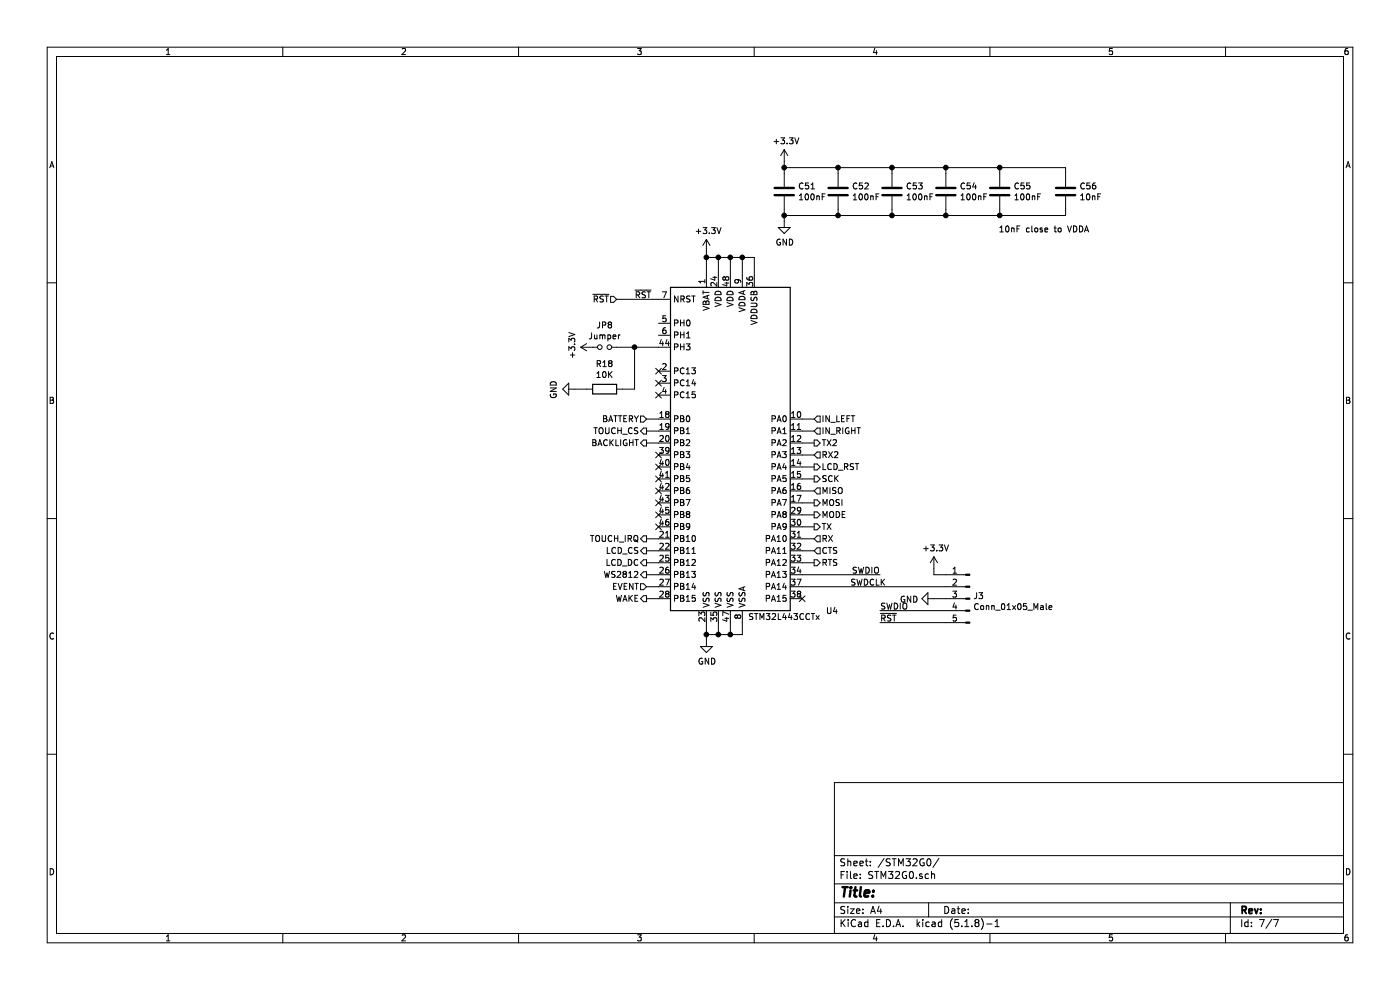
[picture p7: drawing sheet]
EESchema Schematic File Version 4
EELAYER 30 0
EELAYER END
$Descr A4 11693 8268
encoding utf-8
Sheet 7 7
Title ""
Date ""
Rev ""
Comp ""
Comment1 ""
Comment2 ""
Comment3 ""
Comment4 ""
$EndDescr
Connection ~ 5900 2150
Connection ~ 6000 2150
Connection ~ 6100 2150
Connection ~ 6200 2150
Connection ~ 6100 5300
Wire Wire Line
	6000 5200 6000 5300
Connection ~ 6000 5300
Wire Wire Line
	6700 4000 6800 4000
Wire Wire Line
	6700 4100 6800 4100
Wire Wire Line
	6700 4200 6800 4200
Wire Wire Line
	6700 4400 6800 4400
Wire Wire Line
	6700 4500 6800 4500
Wire Wire Line
	6700 4600 6800 4600
Wire Wire Line
	6700 4700 6800 4700
Wire Wire Line
	6700 3900 6800 3900
Wire Wire Line
	6700 3700 6800 3700
Wire Wire Line
	6700 3800 6800 3800
Wire Wire Line
	6700 4300 6800 4300
Wire Wire Line
	7800 4750 7800 4800
Wire Wire Line
	7800 4800 7900 4800
Wire Wire Line
	7800 5000 7900 5000
Wire Wire Line
	6700 3500 6800 3500
Wire Wire Line
	6700 3600 6800 3600
Text HLabel 5150 2500 0    50   Input ~ 0
~RST
$Comp
L power:+3.3V #PWR0142
U 1 1
P 5900 2100
F 0 "#PWR0142" H 5900 1950 50  0001 C CNN
F 1 "+3.3V" H 5915 2273 50  0000 C CNN
F 2 "" H 5900 2100 50  0001 C CNN
F 3 "" H 5900 2100 50  0001 C CNN
	1    5900 2100
	1    0    0    -1  
$EndComp
$Comp
L power:GND #PWR0143
U 1 1
P 5900 5350
F 0 "#PWR0143" H 5900 5100 50  0001 C CNN
F 1 "GND" H 5905 5177 50  0000 C CNN
F 2 "" H 5900 5350 50  0001 C CNN
F 3 "" H 5900 5350 50  0001 C CNN
	1    5900 5350
	1    0    0    -1  
$EndComp
Text HLabel 6800 4000 2    50   Output ~ 0
SCK
Text HLabel 6800 4100 2    50   Input ~ 0
MISO
Text HLabel 6800 4200 2    50   Output ~ 0
MOSI
Text HLabel 6800 4400 2    50   Output ~ 0
TX
Text HLabel 6800 4500 2    50   Input ~ 0
RX
Text HLabel 6800 4600 2    50   Input ~ 0
CTS
Text HLabel 6800 4700 2    50   Output ~ 0
RTS
Text HLabel 5400 4600 0    50   Output ~ 0
LCD_CS
Text HLabel 5400 3600 0    50   Output ~ 0
TOUCH_CS
Text HLabel 5400 3700 0    50   Output ~ 0
BACKLIGHT
Text HLabel 6800 3900 2    50   Output ~ 0
LCD_RST
Text HLabel 5400 4700 0    50   Output ~ 0
LCD_DC
Text HLabel 5400 4500 0    50   Output ~ 0
TOUCH_IRQ
$Comp
L Device:C C?
U 1 1
P 7000 1600
AR Path="/60832B83" Ref="C?"  Part="1" 
AR Path="/60822D7E/60832B83" Ref="C52"  Part="1" 
F 0 "C52" H 7115 1646 50  0000 L CNN
F 1 "100nF" H 7115 1555 50  0000 L CNN
F 2 "Capacitor_SMD:C_0805_2012Metric_Pad1.18x1.45mm_HandSolder" H 7038 1450 50  0001 C CNN
F 3 "~" H 7000 1600 50  0001 C CNN
	1    7000 1600
	1    0    0    -1  
$EndComp
$Comp
L Device:C C?
U 1 1
P 7450 1600
AR Path="/60833314" Ref="C?"  Part="1" 
AR Path="/60822D7E/60833314" Ref="C53"  Part="1" 
F 0 "C53" H 7565 1646 50  0000 L CNN
F 1 "100nF" H 7565 1555 50  0000 L CNN
F 2 "Capacitor_SMD:C_0805_2012Metric_Pad1.18x1.45mm_HandSolder" H 7488 1450 50  0001 C CNN
F 3 "~" H 7450 1600 50  0001 C CNN
	1    7450 1600
	1    0    0    -1  
$EndComp
$Comp
L Device:C C?
U 1 1
P 7900 1600
AR Path="/60833A7C" Ref="C?"  Part="1" 
AR Path="/60822D7E/60833A7C" Ref="C54"  Part="1" 
F 0 "C54" H 8015 1646 50  0000 L CNN
F 1 "100nF" H 8015 1555 50  0000 L CNN
F 2 "Capacitor_SMD:C_0805_2012Metric_Pad1.18x1.45mm_HandSolder" H 7938 1450 50  0001 C CNN
F 3 "~" H 7900 1600 50  0001 C CNN
	1    7900 1600
	1    0    0    -1  
$EndComp
$Comp
L Device:C C?
U 1 1
P 8350 1600
AR Path="/608341D3" Ref="C?"  Part="1" 
AR Path="/60822D7E/608341D3" Ref="C55"  Part="1" 
F 0 "C55" H 8465 1646 50  0000 L CNN
F 1 "100nF" H 8465 1555 50  0000 L CNN
F 2 "Capacitor_SMD:C_0805_2012Metric_Pad1.18x1.45mm_HandSolder" H 8388 1450 50  0001 C CNN
F 3 "~" H 8350 1600 50  0001 C CNN
	1    8350 1600
	1    0    0    -1  
$EndComp
Text HLabel 6800 3700 2    50   Output ~ 0
TX2
Text HLabel 6800 3800 2    50   Input ~ 0
RX2
Text HLabel 6800 4300 2    50   Output ~ 0
MODE
Text HLabel 5400 5000 0    50   Output ~ 0
WAKE
Text HLabel 5400 4900 0    50   Input ~ 0
EVENT
$Comp
L power:+3.3V #PWR0144
U 1 1
P 7800 4750
F 0 "#PWR0144" H 7800 4600 50  0001 C CNN
F 1 "+3.3V" H 7815 4923 50  0000 C CNN
F 2 "" H 7800 4750 50  0001 C CNN
F 3 "" H 7800 4750 50  0001 C CNN
	1    7800 4750
	1    0    0    -1  
$EndComp
Text Label 7350 5100 0    50   ~ 0
SWDIO
Text Label 7350 4800 2    50   ~ 0
SWDIO
Text Label 7100 4900 0    50   ~ 0
SWDCLK
Text Label 7350 5200 0    50   ~ 0
~RST
Text Label 5300 2500 0    50   ~ 0
~RST
Text HLabel 6800 3500 2    50   Input ~ 0
IN_LEFT
Text HLabel 6800 3600 2    50   Input ~ 0
IN_RIGHT
$Comp
L Device:C C?
U 1 1
P 8900 1600
AR Path="/608BF569" Ref="C?"  Part="1" 
AR Path="/60822D7E/608BF569" Ref="C56"  Part="1" 
F 0 "C56" H 9015 1646 50  0000 L CNN
F 1 "10nF" H 9015 1555 50  0000 L CNN
F 2 "Capacitor_SMD:C_0805_2012Metric_Pad1.18x1.45mm_HandSolder" H 8938 1450 50  0001 C CNN
F 3 "~" H 8900 1600 50  0001 C CNN
	1    8900 1600
	1    0    0    -1  
$EndComp
$Comp
L power:+3.3V #PWR0145
U 1 1
P 6550 1350
F 0 "#PWR0145" H 6550 1200 50  0001 C CNN
F 1 "+3.3V" H 6565 1523 50  0000 C CNN
F 2 "" H 6550 1350 50  0001 C CNN
F 3 "" H 6550 1350 50  0001 C CNN
	1    6550 1350
	1    0    0    -1  
$EndComp
$Comp
L power:GND #PWR0146
U 1 1
P 6550 1850
F 0 "#PWR0146" H 6550 1600 50  0001 C CNN
F 1 "GND" H 6555 1677 50  0000 C CNN
F 2 "" H 6550 1850 50  0001 C CNN
F 3 "" H 6550 1850 50  0001 C CNN
	1    6550 1850
	1    0    0    -1  
$EndComp
Wire Wire Line
	5150 2500 5500 2500
Wire Wire Line
	7900 5200 7350 5200
Wire Wire Line
	6700 4800 7350 4800
Wire Wire Line
	7900 5100 7350 5100
Wire Wire Line
	6700 4900 7900 4900
Wire Wire Line
	5400 4900 5500 4900
Wire Wire Line
	5400 5000 5500 5000
Wire Wire Line
	5400 4600 5500 4600
Wire Wire Line
	5400 4500 5500 4500
Wire Wire Line
	5400 3700 5500 3700
Wire Wire Line
	5400 3600 5500 3600
Wire Wire Line
	5400 3500 5500 3500
Wire Wire Line
	6000 5300 5900 5300
Wire Wire Line
	6100 5300 6000 5300
Wire Wire Line
	6100 5200 6100 5300
Wire Wire Line
	6200 5200 6200 5300
Wire Wire Line
	6200 5300 6100 5300
Wire Wire Line
	5900 5200 5900 5300
Wire Wire Line
	6300 2150 6200 2150
Wire Wire Line
	6300 2300 6300 2150
Wire Wire Line
	6200 2150 6100 2150
Wire Wire Line
	6200 2300 6200 2150
Wire Wire Line
	6100 2150 6000 2150
Wire Wire Line
	6100 2300 6100 2150
Wire Wire Line
	5900 2150 5900 2100
Wire Wire Line
	6000 2150 5900 2150
Wire Wire Line
	6000 2300 6000 2150
Wire Wire Line
	5900 2300 5900 2150
$Comp
L power:GND #PWR0147
U 1 1
P 7800 5000
F 0 "#PWR0147" H 7800 4750 50  0001 C CNN
F 1 "GND" V 7805 4872 50  0000 R CNN
F 2 "" H 7800 5000 50  0001 C CNN
F 3 "" H 7800 5000 50  0001 C CNN
	1    7800 5000
	0    1    1    0   
$EndComp
$Comp
L Connector:Conn_01x05_Male J3
U 1 1
P 8100 5000
F 0 "J3" H 8072 5024 50  0000 R CNN
F 1 "Conn_01x05_Male" H 8072 4933 50  0000 R CNN
F 2 "Connector_PinSocket_2.54mm:PinSocket_1x05_P2.54mm_Vertical" H 8100 5000 50  0001 C CNN
F 3 "~" H 8100 5000 50  0001 C CNN
	1    8100 5000
	-1   0    0    -1  
$EndComp
$Comp
L MCU_ST_STM32L4:STM32L443CCTx U4
U 1 1
P 6100 3700
F 0 "U4" H 6950 2300 50  0000 C CNN
F 1 "STM32L443CCTx" H 6550 2250 50  0000 C CNN
F 2 "Package_QFP:LQFP-48_7x7mm_P0.5mm" H 5600 2300 50  0001 R CNN
F 3 "http://www.st.com/st-web-ui/static/active/en/resource/technical/document/datasheet/DM00254865.pdf" H 6100 3700 50  0001 C CNN
	1    6100 3700
	1    0    0    -1  
$EndComp
$Comp
L Device:C C?
U 1 1
P 6550 1600
AR Path="/6083262D" Ref="C?"  Part="1" 
AR Path="/60822D7E/6083262D" Ref="C51"  Part="1" 
F 0 "C51" H 6665 1646 50  0000 L CNN
F 1 "100nF" H 6665 1555 50  0000 L CNN
F 2 "Capacitor_SMD:C_0805_2012Metric_Pad1.18x1.45mm_HandSolder" H 6588 1450 50  0001 C CNN
F 3 "~" H 6550 1600 50  0001 C CNN
	1    6550 1600
	1    0    0    -1  
$EndComp
Wire Wire Line
	6550 1450 6550 1400
Wire Wire Line
	6550 1850 6550 1800
Wire Wire Line
	6550 1400 7000 1400
Wire Wire Line
	8900 1400 8900 1450
Connection ~ 6550 1400
Wire Wire Line
	6550 1400 6550 1350
Wire Wire Line
	8900 1750 8900 1800
Wire Wire Line
	8900 1800 8350 1800
Connection ~ 6550 1800
Wire Wire Line
	6550 1800 6550 1750
Wire Wire Line
	7000 1450 7000 1400
Connection ~ 7000 1400
Wire Wire Line
	7000 1400 7450 1400
Wire Wire Line
	7000 1800 7000 1750
Connection ~ 7000 1800
Wire Wire Line
	7000 1800 6550 1800
Wire Wire Line
	7450 1800 7450 1750
Connection ~ 7450 1800
Wire Wire Line
	7450 1800 7000 1800
Wire Wire Line
	7450 1450 7450 1400
Connection ~ 7450 1400
Wire Wire Line
	7450 1400 7900 1400
Wire Wire Line
	7900 1800 7900 1750
Connection ~ 7900 1800
Wire Wire Line
	7900 1800 7450 1800
Wire Wire Line
	7900 1450 7900 1400
Connection ~ 7900 1400
Wire Wire Line
	7900 1400 8350 1400
Wire Wire Line
	8350 1800 8350 1750
Connection ~ 8350 1800
Wire Wire Line
	8350 1800 7900 1800
Wire Wire Line
	8350 1450 8350 1400
Connection ~ 8350 1400
Wire Wire Line
	8350 1400 8900 1400
Text Notes 9100 1950 2    50   ~ 0
10nF close to VDDA
Wire Wire Line
	5900 5350 5900 5300
Connection ~ 5900 5300
Wire Wire Line
	5500 2900 5300 2900
$Comp
L Device:Jumper_NO_Small JP8
U 1 1
P 5050 2900
F 0 "JP8" H 5050 3085 50  0000 C CNN
F 1 "Jumper" H 5050 2994 50  0000 C CNN
F 2 "Connector_PinSocket_2.54mm:PinSocket_1x02_P2.54mm_Vertical" H 5050 2900 50  0001 C CNN
F 3 "~" H 5050 2900 50  0001 C CNN
	1    5050 2900
	1    0    0    -1  
$EndComp
$Comp
L Device:R R18
U 1 1
P 5050 3250
F 0 "R18" V 5257 3250 50  0000 C CNN
F 1 "10K" V 5166 3250 50  0000 C CNN
F 2 "Resistor_SMD:R_0805_2012Metric_Pad1.20x1.40mm_HandSolder" V 4980 3250 50  0001 C CNN
F 3 "~" H 5050 3250 50  0001 C CNN
	1    5050 3250
	0    -1   -1   0   
$EndComp
NoConn ~ 5500 3100
NoConn ~ 5500 3200
NoConn ~ 5500 3300
NoConn ~ 5500 4400
NoConn ~ 5500 4300
NoConn ~ 5500 4200
NoConn ~ 5500 4100
NoConn ~ 5500 4000
NoConn ~ 5500 3900
NoConn ~ 5500 3800
Wire Wire Line
	5200 3250 5300 3250
Wire Wire Line
	5300 3250 5300 2900
Connection ~ 5300 2900
Wire Wire Line
	5300 2900 5150 2900
$Comp
L power:GND #PWR0166
U 1 1
P 4800 3250
F 0 "#PWR0166" H 4800 3000 50  0001 C CNN
F 1 "GND" H 4805 3077 50  0000 C CNN
F 2 "" H 4800 3250 50  0001 C CNN
F 3 "" H 4800 3250 50  0001 C CNN
	1    4800 3250
	0    1    1    0   
$EndComp
Wire Wire Line
	4800 3250 4900 3250
$Comp
L power:+3.3V #PWR0171
U 1 1
P 4950 2900
F 0 "#PWR0171" H 4950 2750 50  0001 C CNN
F 1 "+3.3V" H 4965 3073 50  0000 C CNN
F 2 "" H 4950 2900 50  0001 C CNN
F 3 "" H 4950 2900 50  0001 C CNN
	1    4950 2900
	0    -1   -1   0   
$EndComp
NoConn ~ 6700 5000
Wire Wire Line
	5400 4700 5500 4700
Text HLabel 5400 3500 0    50   Input ~ 0
BATTERY
Text HLabel 5400 4800 0    50   Output ~ 0
WS2812
Wire Wire Line
	5500 4800 5400 4800
$EndSCHEMATC
